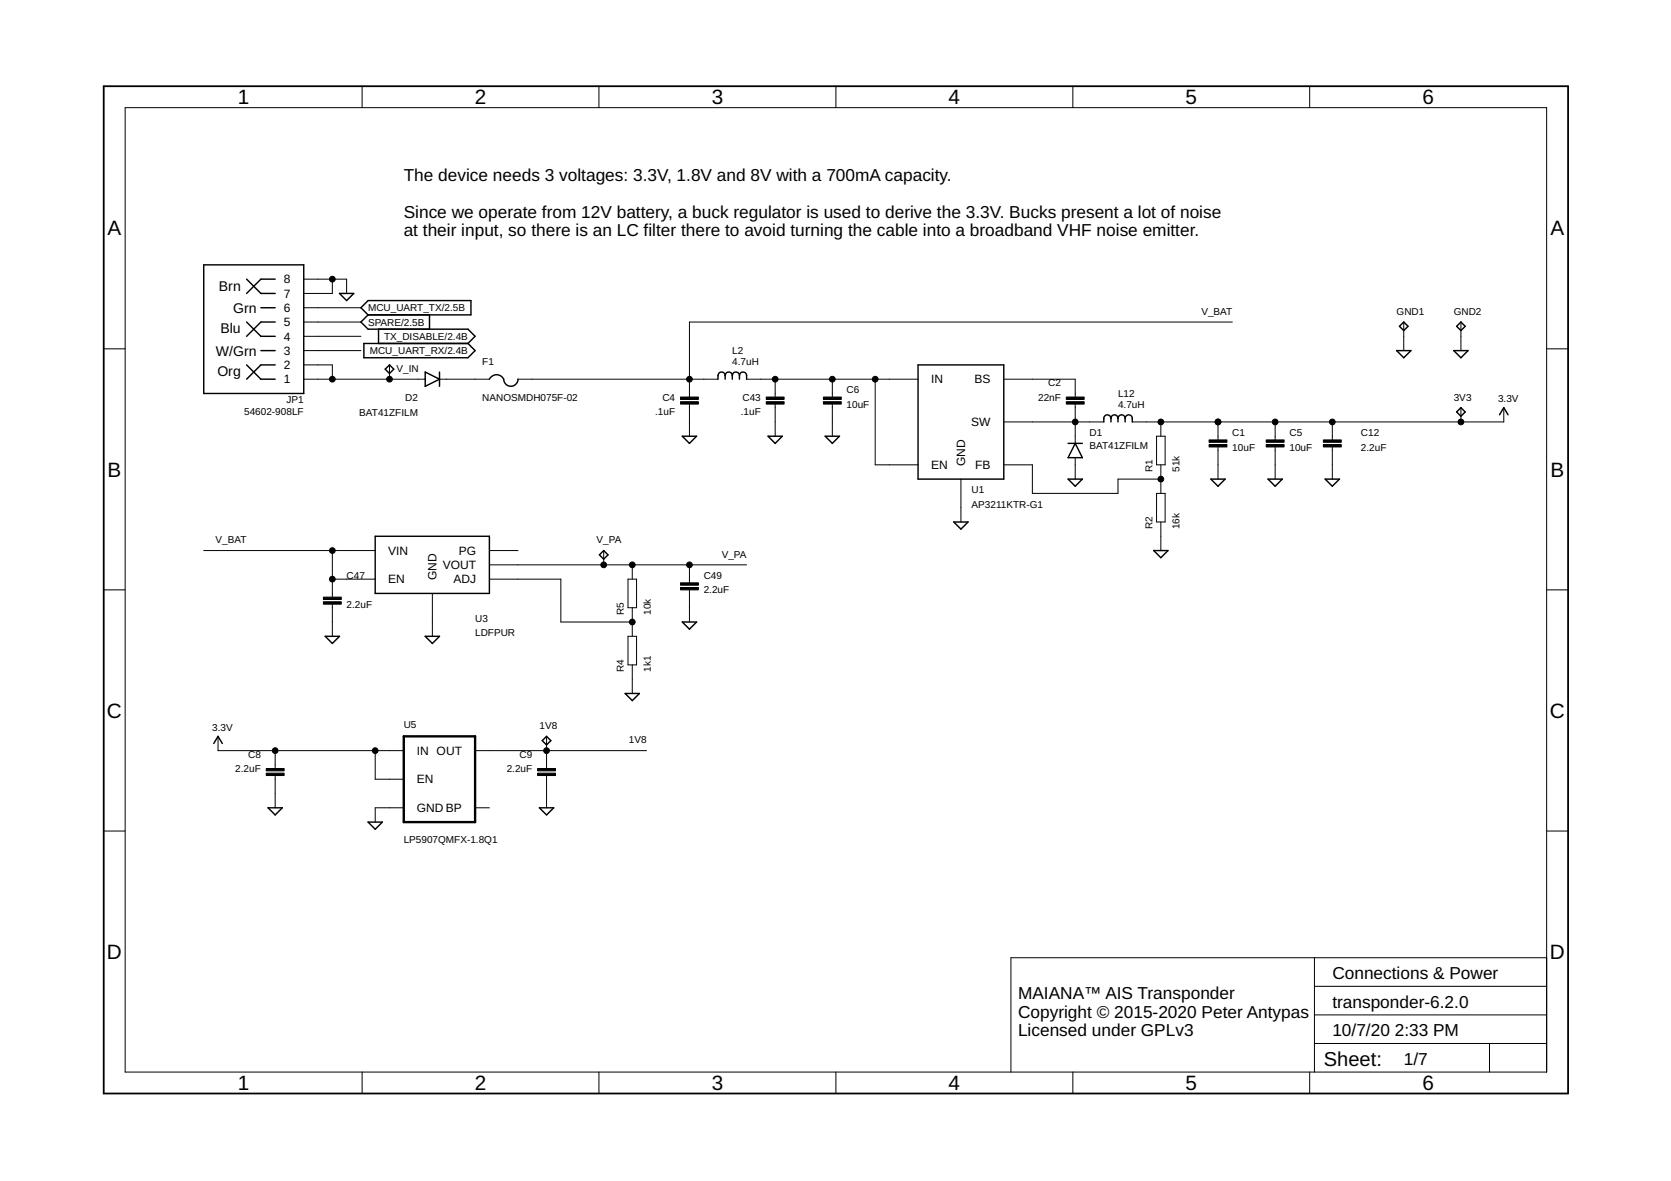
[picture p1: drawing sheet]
<svg xmlns="http://www.w3.org/2000/svg" width="297mm" height="210mm" viewBox="0 0 297 210" stroke-linecap="round" stroke-linejoin="round" font-family="sans-serif">
<g fill="none" stroke="#000" stroke-width=".25">
<path d="M36.2 47.1h17.8v22.8h-17.8zM43.8 49.6l2.6 2.6h2.5M43.8 57.2l2.6 2.6h2.5M46.4 54.7h2.5M48.9 49.6h-2.5l-2.6 2.6M48.9 57.2h-2.5l-2.6 2.6M60.3 52.2h2.6l-1.3 1.2zM64.2 54.7l1.2-1.3h18.3v2.6h-18.3zM65.4 56l-1.2 1.2 1.2 1.3h17.8l1.3 1.3-1.3 1.2M67.3 58.5v2.5M76.3 56v2.5M248.8 58l.7-.8 .8 .8-.8 .8z"/>
<path d="M258.9 58l.8-.8 .8 .8-.8 .8zM43.8 64.9l2.6 2.5h2.5M46.4 62.3h2.5M48.9 64.9h-2.5l-2.6 2.5M64.7 61h18.5l1.3 1.3-1.3 1.3h-18.5zM68.5 65.6l.7-.7 .8 .7-.8 .8zM75.6 66.1l2.5 1.3-2.5 1.3zM78.1 66.1v2.6M87 67.4a1.42 1.42 0 0 1 1.6-.8 1.42 1.42 0 0 1 1.1 1.4 1.27 1.27 0 0 0 1.4 .6 1.27 1.27 0 0 0 1-1.2M121.3 77.5h2.5l-1.2 1.3zM128.9 66.8a.63 .63 0 0 0-.6-.7 .63 .63 0 0 0-.7 .7v.6M128.9 66.8a.63 .63 0 0 1 .6-.7 .63 .63 0 0 1 .7 .7"/>
<path d="M128.9 66.8v.6M130.2 66.8a.63 .63 0 0 1 .6-.7 .63 .63 0 0 1 .6 .7M130.2 66.8v.6M131.4 66.8a.63 .63 0 0 1 .7-.7 .63 .63 0 0 1 .6 .7v.6M131.4 66.8v.6M136.5 77.5h2.6l-1.3 1.3zM146.7 77.5h2.5l-1.2 1.3zM163.2 64.9h15.2v20.3h-15.2zM189.9 78.8h2.5M191.1 78.8l1.3 2.5h-2.5zM197.5 74.4a.63 .63 0 0 0-.7-.7 .63 .63 0 0 0-.6 .7v.6M197.5 74.4a.62 .62 0 0 1 .6-.7 .62 .62 0 0 1 .6 .7"/>
<path d="M197.5 74.4v.6M198.7 74.4a.63 .63 0 0 1 .7-.7 .63 .63 0 0 1 .6 .7M198.7 74.4v.6M200 74.4a.63 .63 0 0 1 .6-.7 .63 .63 0 0 1 .7 .7v.6M200 74.4v.6M248.3 62.3h2.5l-1.3 1.3zM258.4 62.3h2.6l-1.3 1.3zM258.9 73.2l.8-.7 .8 .7-.8 .8zM266.6 73.7l.7-1.2 .8 1.2M66.7 95.3h20.3v10.2h-20.3zM106.6 98.6l.7-.7 .8 .7-.8 .8zM169.5 92.8h2.6l-1.3 1.2z"/>
<path d="M189.9 85.2h2.5l-1.3 1.2zM205.1 97.9h2.5l-1.2 1.2zM215.2 85.2h2.6l-1.3 1.2zM225.4 85.2h2.5l-1.2 1.2zM235.6 85.2h2.5l-1.3 1.2zM57.8 113.1h2.5l-1.2 1.3zM75.6 113.1h2.5l-1.2 1.3zM121.3 110.6h2.5l-1.2 1.2zM38 132.1l.8-1.2 .7 1.2M96.4 131.6l.8-.7 .7 .7-.7 .8zM111.1 123.3h2.6l-1.3 1.2zM47.6 143.6h2.6l-1.3 1.2z"/>
<path d="M65.4 146.1h2.6l-1.3 1.3zM95.9 143.6h2.5l-1.2 1.2z"/>
</g>
<g fill="none" stroke="#000" stroke-width=".18">
<path d="M22.2 19.1h252.7v171.4h-252.7zM64.4 15.3v3.8M106.5 15.3v3.8M148.6 15.3v3.8M190.7 15.3v3.8M232.8 15.3v3.8M54 59.8h10.2M54 49.6h7.6v2.6M54 54.7h10.2M54 57.2h10.2M59.1 49.6v2.6h-5.1M219.1 57.2h-96.5v13.3"/>
<path d="M249.5 57.2v5.1M259.7 57.2v5.1M18.4 62h3.8M54 67.4h21.6M54 64.9h5.1v2.5M54 62.3h10.2M69.2 64.9v2.5M78.1 67.4h8.9M92.1 67.4h35.5M122.6 71.8v5.7M132.7 67.4h30.5M137.8 67.4v3.1"/>
<path d="M137.8 71.8v5.7M148 67.4v3.1M148 71.8v5.7M155.6 67.4v15.2h7.6M178.4 67.4h12.7v3.1M178.4 75h17.8M191.1 71.8v7M205.6 77.5h1.5v5.1h-1.5zM206.4 75v2.5M216.5 75v3.2M216.5 79.4v5.8M226.7 75v3.2"/>
<path d="M226.7 79.4v5.8M236.8 75v3.2M236.8 79.4v5.8M259.7 72.5v2.5M267.3 72.5v2.5h-66M274.9 62h3.8M36.2 97.9h30.5M59.1 97.9v8.2M87 97.9h5.1M107.3 97.9v2.5M170.8 85.2v7.6M178.4 82.6h5.1v5.1h15.2v-2.5h7.7"/>
<path d="M191.1 81.3v3.9M205.6 87.7h1.5v5.1h-1.5zM206.4 82.6v5.1M206.4 92.8v5.1M18.4 104.8h3.8M59.1 102.9h7.6M59.1 107.4v5.7M76.9 105.5v7.6M87 102.9h12.7v7.7h12.7M87 100.4h45.7M111.6 102.9h1.6v5.1h-1.6zM111.6 113.1h1.6v5.1h-1.6z"/>
<path d="M112.4 100.4v2.5M112.4 108v5.1M112.4 118.2v5.1M122.6 100.4v3.2M122.6 104.8v5.8M274.9 104.8h3.8M38.8 130.9v2.5h33M48.9 133.4v3.2M48.9 137.9v5.7M66.7 133.4v5.1h5.1M84.5 133.4h30.4M97.2 130.9v5.7"/>
<path d="M97.2 137.9v5.7M18.4 147.7h3.8M71.8 143.6h-5.1v2.5M84.5 143.6h2.5M274.9 147.7h3.8M233.7 170.2v20.3M233.7 175.3h41.2M274.9 170.2h-95.2v20.3M64.4 190.5v3.9M106.5 190.5v3.9M148.6 190.5v3.9M190.7 190.5v3.9"/>
<path d="M232.8 190.5v3.9M233.7 185.5h41.2M233.7 180.4h41.2M264.8 185.5v5"/>
</g>
<path d="M18.4 15.3h260.3v179.1h-260.3z" fill="none" stroke="#000" stroke-width=".32"/>
<g fill="#000" stroke="#000" stroke-width=".18">
<path d="M121 70.6h3.1v.4h-3.1zM121 71.4h3.1v.4h-3.1zM136.2 70.6h3.2v.4h-3.2zM136.2 71.4h3.2v.4h-3.2zM146.4 70.6h3.1v.4h-3.1zM146.4 71.4h3.1v.4h-3.1zM189.5 70.6h3.2v.4h-3.2zM189.5 71.4h3.2v.4h-3.2zM214.9 78.2h3.2v.4h-3.2zM214.9 79h3.2v.4h-3.2zM225.1 78.2h3.2v.4h-3.2zM225.1 79h3.2v.4h-3.2z"/>
<path d="M235.2 78.2h3.2v.4h-3.2zM235.2 79h3.2v.4h-3.2zM57.5 106.1h3.2v.5h-3.2zM57.5 107h3.2v.4h-3.2zM121 103.6h3.1v.4h-3.1zM121 104.4h3.1v.4h-3.1zM47.3 136.6h3.2v.4h-3.2zM47.3 137.4h3.2v.4h-3.2zM95.6 136.6h3.1v.4h-3.1zM95.6 137.4h3.1v.4h-3.1z"/>
</g>
<path d="M71.8 130.9h12.7v15.2h-12.7z" fill="none" stroke="#000" stroke-width=".42"/>
<g fill="#000" stroke="#000" stroke-width=".18">
<circle cx="59.1" cy="49.6" r=".51"/>
<circle cx="59.1" cy="67.4" r=".51"/>
<circle cx="69.2" cy="67.4" r=".51"/>
<circle cx="122.6" cy="67.4" r=".51"/>
<circle cx="137.8" cy="67.4" r=".51"/>
<circle cx="148" cy="67.4" r=".51"/>
<circle cx="155.6" cy="67.4" r=".51"/>
<circle cx="191.1" cy="75" r=".51"/>
<circle cx="206.4" cy="75" r=".51"/>
<circle cx="216.5" cy="75" r=".51"/>
<circle cx="226.7" cy="75" r=".51"/>
<circle cx="236.8" cy="75" r=".51"/>
<circle cx="259.7" cy="75" r=".51"/>
<circle cx="59.1" cy="97.9" r=".51"/>
<circle cx="206.4" cy="85.2" r=".51"/>
<circle cx="59.1" cy="102.9" r=".51"/>
<circle cx="107.3" cy="100.4" r=".51"/>
<circle cx="112.4" cy="100.4" r=".51"/>
<circle cx="112.4" cy="110.6" r=".51"/>
<circle cx="122.6" cy="100.4" r=".51"/>
<circle cx="48.9" cy="133.4" r=".51"/>
<circle cx="66.7" cy="133.4" r=".51"/>
<circle cx="97.2" cy="133.4" r=".51"/>
</g>
<g font-size="3.7">
<text x="42.3" y="18.5">1</text>
<text x="84.4" y="18.5">2</text>
<text x="126.5" y="18.5">3</text>
<text x="168.6" y="18.5">4</text>
<text x="210.7" y="18.5">5</text>
<text x="252.9" y="18.5">6</text>
<text x="19.1" y="41.9">A</text>
<text x="275.6" y="41.9">A</text>
<text x="19.1" y="84.7">B</text>
<text x="275.6" y="84.7">B</text>
<text x="19" y="127.6">C</text>
<text x="275.5" y="127.6">C</text>
<text x="19" y="170.4">D</text>
<text x="275.5" y="170.4">D</text>
<text x="42.3" y="193.7">1</text>
<text x="84.4" y="193.7">2</text>
<text x="126.5" y="193.7">3</text>
<text x="168.6" y="193.7">4</text>
<text x="210.7" y="193.7">5</text>
<text x="252.9" y="193.7">6</text>
</g>
<text font-size="3.6" x="235.3" y="189.4">Sheet:</text>
<g font-size="3.1">
<text x="71.8" y="32.1">The device needs 3 voltages: 3.3V, 1.8V and 8V with a 700mA capacity.</text>
<text x="71.8" y="38.7">Since we operate from 12V battery, a buck regulator is used to derive the 3.3V. Bucks present a lot of noise</text>
<text x="71.8" y="42">at their input, so there is an LC filter there to avoid turning the cable into a broadband VHF noise emitter.</text>
<text x="181" y="177.6">MAIANA™ AIS Transponder</text>
<text x="236.8" y="174">Connections &amp; Power</text>
<text x="236.8" y="179.1">transponder-6.2.0</text>
<text x="181" y="180.9">Copyright © 2015-2020 Peter Antypas</text>
<text x="181" y="184.2">Licensed under GPLv3</text>
<text x="236.8" y="184.2">10/7/20</text>
<text x="247.9" y="184.2">2:33 PM</text>
<text x="249.5" y="189.3">1/7</text>
</g>
<g font-size="2.5">
<text x="38.9" y="51.6">Brn</text>
<text x="39.2" y="59.3">Blu</text>
<text x="41.4" y="55.7">Grn</text>
<text x="38.4" y="63.3">W/Grn</text>
<text x="38.6" y="66.9">Org</text>
</g>
<g font-size="2.1">
<text x="50.5" y="50.4">8</text>
<text x="50.5" y="52.9">7</text>
<text x="50.5" y="55.5">6</text>
<text x="50.5" y="58">5</text>
<text x="50.5" y="65.6">2</text>
<text x="50.5" y="63.1">3</text>
<text x="50.5" y="60.5">4</text>
<text x="50.5" y="68.1">1</text>
<text x="165.5" y="68.1">IN</text>
<text x="173.2" y="68.1">BS</text>
<text x="172.6" y="75.8">SW</text>
<text x="165.5" y="83.4">EN</text>
<text x="171.6" y="82.8" transform="rotate(-90 171.6 82.8)">GND</text>
<text x="173.4" y="83.4">FB</text>
<text x="69" y="98.6">VIN</text>
<text x="78.7" y="101.2">VOUT</text>
<text x="81.6" y="98.6">PG</text>
<text x="69" y="103.7">EN</text>
<text x="77.6" y="103.1" transform="rotate(-90 77.6 103.1)">GND</text>
<text x="80.6" y="103.7">ADJ</text>
<text x="74.1" y="134.2">IN OUT</text>
<text x="74.1" y="139.2">EN</text>
<text x="74.1" y="144.3">GND BP</text>
</g>
<g font-size="1.8">
<text x="65.4" y="55.3">MCU_UART_TX/2.5B</text>
<text x="65.4" y="57.9">SPARE/2.5B</text>
<text x="213.6" y="56">V_BAT</text>
<text x="248.3" y="56">GND1</text>
<text x="258.4" y="56">GND2</text>
<text x="65.7" y="62.9">MCU_UART_RX/2.4B</text>
<text x="68.3" y="60.4">TX_DISABLE/2.4B</text>
<text x="85.7" y="64.8">F1</text>
<text x="130.2" y="64.8">4.7uH</text>
<text x="130.2" y="62.9">L2</text>
<text x="50.9" y="71.7">JP1</text>
<text x="70.5" y="66.1">V_IN</text>
<text x="72" y="71.2">D2</text>
<text x="85.7" y="71.2">NANOSMDH075F-02</text>
<text x="117.8" y="71.2">C4</text>
<text x="132" y="71.2">C43</text>
<text x="150.5" y="69.9">C6</text>
<text x="184.5" y="71.2">22nF</text>
<text x="186.3" y="68.7">C2</text>
<text x="198.7" y="70.6">L12</text>
<text x="258.4" y="71.2">3V3</text>
<text x="266.3" y="71.4">3.3V</text>
<text x="43.4" y="73.7">54602-908LF</text>
<text x="63.9" y="74">BAT41ZFILM</text>
<text x="116.5" y="73.7">.1uF</text>
<text x="131.7" y="73.7">.1uF</text>
<text x="150.5" y="72.5">10uF</text>
<text x="193.7" y="77.5">D1</text>
<text x="198.7" y="72.5">4.7uH</text>
<text x="219.1" y="77.5">C1</text>
<text x="229.2" y="77.5">C5</text>
<text x="241.9" y="77.5">C12</text>
<text x="193.7" y="79.9">BAT41ZFILM</text>
<text x="204.9" y="83.9" transform="rotate(-90 204.9 83.9)">R1</text>
<text x="209.7" y="83.9" transform="rotate(-90 209.7 83.9)">51k</text>
<text x="219.1" y="80.1">10uF</text>
<text x="229.2" y="80.1">10uF</text>
<text x="241.9" y="80.1">2.2uF</text>
<text x="172.7" y="87.7">U1</text>
<text x="172.7" y="90.2">AP3211KTR-G1</text>
<text x="204.9" y="94" transform="rotate(-90 204.9 94)">R2</text>
<text x="209.7" y="94" transform="rotate(-90 209.7 94)">16k</text>
<text x="38.3" y="96.6">V_BAT</text>
<text x="106.1" y="96.6">V_PA</text>
<text x="128.3" y="99.1">V_PA</text>
<text x="61.6" y="102.9">C47</text>
<text x="125.1" y="105.5">2.2uF</text>
<text x="125.1" y="102.9">C49</text>
<text x="61.6" y="108">2.2uF</text>
<text x="84.5" y="113.1">LDFPUR</text>
<text x="84.5" y="110.6">U3</text>
<text x="110.9" y="109.3" transform="rotate(-90 110.9 109.3)">R5</text>
<text x="115.7" y="109.3" transform="rotate(-90 115.7 109.3)">10k</text>
<text x="110.9" y="119.4" transform="rotate(-90 110.9 119.4)">R4</text>
<text x="115.7" y="119.4" transform="rotate(-90 115.7 119.4)">1k1</text>
<text x="37.7" y="129.9">3.3V</text>
<text x="71.8" y="129.3">U5</text>
<text x="95.9" y="129.6">1V8</text>
<text x="41.8" y="137.2">2.2uF</text>
<text x="44.1" y="134.7">C8</text>
<text x="90.1" y="137.2">2.2uF</text>
<text x="92.4" y="134.7">C9</text>
<text x="111.8" y="132.1">1V8</text>
<text x="71.8" y="149.9">LP5907QMFX-1.8Q1</text>
</g>
</svg>
